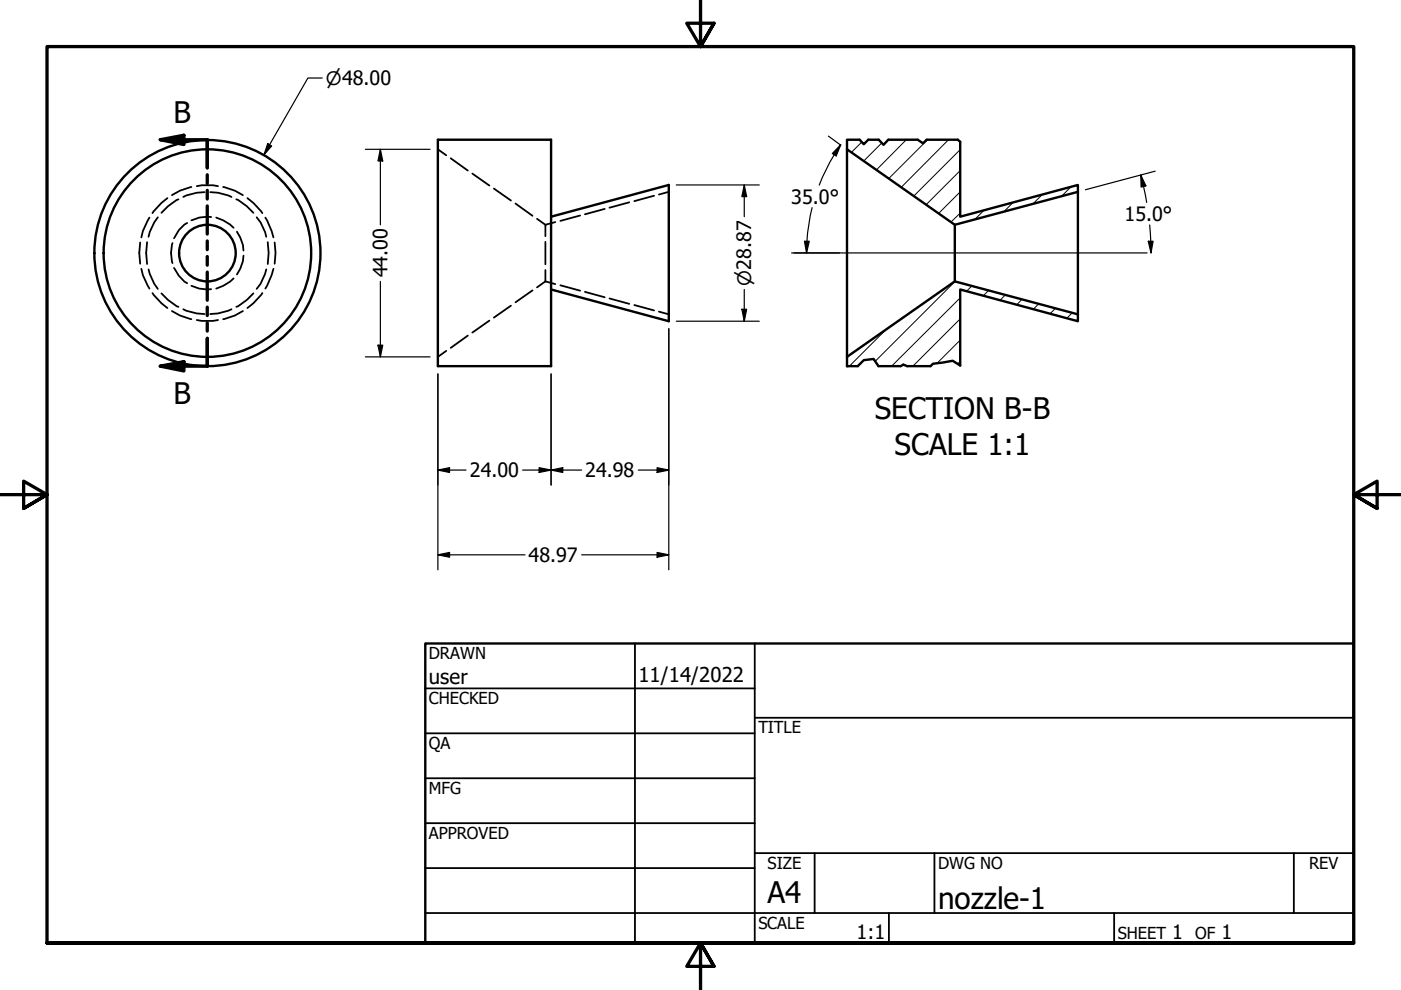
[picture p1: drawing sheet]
<svg xmlns="http://www.w3.org/2000/svg" width="297mm" height="210mm" viewBox="0 0 297 210" stroke-linecap="round" stroke-linejoin="round" font-family="sans-serif">
<!-- layer: Hatch (ANSI) -->
<g fill="none" stroke="#000" stroke-width=".21">
<path d="M182.7 30.1l-2.2 2.2M186.9 30.3l-3.8 3.8M192.2 29.6l-6.4 6.4M196.7 29.6l-8.3 8.3M201.1 29.6l-10 10.1M203.6 36.2l-7.3 7.2M203.6 31.7l-9.9 9.9M227.1 39.6l-2 2M202.5 59.7l-17 16.9M203.6 45.2l-2 1.9M203.6 40.7l-4.6 4.5M208.7 44.5l-2 2"/>
<path d="M214.8 42.9l-1.9 2M221 41.2l-2 2M187.9 69.8l-7.8 7.8M203.6 76.6l-.6 .6M203.6 72.1l-4.9 4.9M203.6 67.6l-10.1 10M203.6 63.2l-14.6 14.4M206.1 60.6l-1.2 1.2M209.6 61.6l-1.1 1.1M213.2 62.5l-1.2 1.2M216.7 63.5l-1.1 1.1M220.2 64.4l-1.1 1.2"/>
<path d="M223.8 65.4l-1.2 1.1M227.3 66.3l-1.1 1.2"/>
</g>
<!-- layer: Hidden (ANSI) -->
<g fill="none" stroke="#000" stroke-width=".38">
<path d="M40.6 39.7l-2.4 .7-1.8 1M41.7 39.5l1.1-.2h2.3l1.1 .2M47.3 39.7l2.5 .7 1.7 1M92.8 31.7l1.8 1.2M95.6 33.6l3.6 2.6M100.1 36.8l3.7 2.5M104.7 40l3.6 2.5M29.7 51.4l-.2 2.2 .2 2.3M30 57l.3 1.3 1.4 2.9M31.2 51.3a14.2 14.2 0 0 0 0 4.7M31.5 57.1l.2 1 1 2.1 .8 1M31.7 46.1l-1.4 2.9-.3 1.3"/>
<path d="M33.5 46.1l-.8 1.1-1 2-.2 1M35.5 42l-1.3 1-1.9 2.2M36.6 51.5a7.3 7.3 0 0 0 0 4.3M36.9 56.8a7.5 7.5 0 0 0 2.8 3.2M37.8 42.3l-2.2 1.4-1.4 1.4M39.7 47.3a6.7 6.7 0 0 0-2.8 3.2M43.4 40.7l-1.7 .2-2.2 .5-.6 .4M44.6 40.7l1.6 .2 2.9 .9M44.8 46a7.6 7.6 0 0 0-4.2 .7M45.8 46.1l1.5 .6 1.5 .9 .7 .7M49.5 59l-.7 .7-1.5 .9-1.5 .6M50.1 42.3l2.2 1.4 1.4 1.4"/>
<path d="M50.2 49.1l.7 1.2 .6 1.6 .1 1.2M51.6 54.2l-.1 1.2-.6 1.6-.7 1.2M52.5 42l1.2 1 1.9 2.2M54.4 46.1l.8 1.1 1 2 .3 1M56.3 46.1l1.3 2.9 .4 1.3M56.5 57.1l-.3 1-1 2.1-.8 1M56.8 51.3a14.2 14.2 0 0 1 0 4.7M58 57l-.4 1.3-1.3 2.9M58.2 51.4l.2 2.2-.2 2.3M109.3 43.2l3.6 2.6M113.9 46.4l1.7 1.3M115.6 51.3v4.7"/>
<path d="M115.6 57.2v2.5M115.6 59.7l2.1 .5M115.6 59.7l-1.7 1.2M117.7 47.1l-2.1 .6v2.4M123 45.7l-4.2 1.1M128.2 44.3l-4.2 1.1M133.4 42.9l-4.2 1.1M138.7 41.5l-4.2 1.1M141.8 40.7l-2.1 .5M32.3 62.1l1.9 2.2 1.3 1M34.2 62.2l1.4 1.4 2.2 1.5M36.4 65.9l1.8 1 2.4 .8"/>
<path d="M38.9 65.6l.6 .3 2.2 .6 1.7 .1M40.6 60.6a7.6 7.6 0 0 0 4.2 .7M41.7 67.9l1.1 .1h2.3l1.1-.1M49.1 65.6l-2.9 .9-1.6 .1M51.5 65.9l-1.7 1-2.5 .8M53.7 62.2l-1.4 1.4-2.2 1.5M55.6 62.1l-1.9 2.2-1.2 1M94.6 74.4l-1.8 1.3M99.2 71.2l-3.6 2.6M103.8 68l-3.7 2.5M108.3 64.8l-3.6 2.5M112.9 61.6l-3.6 2.5"/>
<path d="M118.8 60.5l4.2 1.1M124 61.9l4.2 1.1M129.2 63.3l4.2 1.1M134.5 64.7l4.2 1.1M139.7 66.1l2.1 .5"/>
</g>
<!-- layer: Visible (ANSI) -->
<g fill="none" stroke="#000" stroke-width=".51">
<path d="M92.8 29.6h24v48h-24zM179.6 31.7v44M182.2 29.6h-2.6v2.1l22.8 16 26.1-7v-1.5l-24.9 6.7v-15.8M184.1 29.6h2.2M188.3 29.6h6.3M196.5 29.6h6.6M116.8 45.9l25-6.7v28.9l-25-6.7M202.4 47.7v12M228.5 40.7v25.9M186.2 77.6h4.7M192.3 77.6h5M203.6 77.5v-16.1l24.9 6.7v-1.5l-26.1-6.9-22.8 16v1.9h2.3"/>
<circle cx="44" cy="53.7" r="6"/>
<circle cx="44" cy="53.7" r="22"/>
<circle cx="44" cy="53.7" r="24"/>
</g>
<!-- layer: Break Line (ANSI) -->
<path d="M182.2 29.6l.9 1 1-1M186.3 29.6l1 1.1 1-1.1M194.6 29.6l1.1 .8 .8-.8M203.1 29.6l.5 .5M181.9 77.6l1.2-1.2 2.1-.3 1 1.5M190.9 77.6l.6-.3 .8 .3M203.6 77.5l-1.6-1-4.2 .6-.5 .5" fill="none" stroke="#000" stroke-width=".51"/>
<circle cx="179.6" cy="77.6" r=".25" fill="#000"/>
<!-- layer: Section Line (ANSI) -->
<path d="M34 29.6l5-.9v1.9zM34 29.6h9.9v6M43.9 37.1v1.8M43.9 40.4v1.8M43.9 43.7v5.9M43.9 51.1v1.8M43.9 54.4v1.8M43.9 57.7v6M34 77.6l5-.9v1.9zM43.9 65.1v1.8M43.9 68.4v1.8M43.9 71.7v5.9h-9.9" fill="none" stroke="#000" stroke-width=".7"/>
<g fill="#000">
<path d="M34 29.6l5-.9v1.9z" fill-rule="evenodd"/>
<path d="M34 77.6l5-.9v1.9z" fill-rule="evenodd"/>
</g>
<!-- layer: Border (ANSI) -->
<path d="M148.5 -.1v10l-2.9-5h5.8l-2.9 5 2.9-5M0 104.9h10l-5-2.9v5.8l5-2.9-5 2.9M297 104.9h-10l5-2.9v5.8l-5-2.9 5 2.9M10 199.9v-190h277v190h-277h277M151.4 204.9l-2.9-5 2.9 5h-5.8l2.9-5v10" fill="none" stroke="#000" stroke-width=".7"/>
<!-- layer: Title (ANSI) -->
<g fill="none" stroke="#000" stroke-width=".38">
<path d="M134.6 136.4v63.5M160 136.4v63.5M90.2 146h69.8M90.2 155.5h69.8M160 152.2h127M90.2 165h69.8M90.2 174.5h69.8M90.2 193.6h196.8M90.2 184.1h69.8M160 180.9h127M172.7 180.9v12.7M188.5 193.6v6.3"/>
<path d="M198.1 180.9v12.7M236.2 193.6v6.3M274.3 180.9v12.7"/>
</g>
<path d="M90.2 136.4h196.8v63.5h-196.8z" fill="none" stroke="#000" stroke-width=".51"/>
<!-- layer: Sketch Geometry (ANSI) -->
<path d="M168.3 53.6h74.9" fill="none" stroke="#000" stroke-width=".25"/>
<!-- layer: Dimension (ANSI) -->
<g fill="none" stroke="#000" stroke-width=".25">
<path d="M68.3 16.5h-3l-9.4 16.4M56.8 30.5l.8 .5-1.7 1.9zM77.5 31.7h13.7M80.6 31.7l.6 2.4h-1.1zM80.6 31.7v16M143.4 39.2h17.6M157.8 39.2l.5 2.5h-1zM157.8 39.2v6.7M175.6 28.9l2.6 1.9M176.9 32.8l-1.9 3.5-1.3 3M178.2 30.7l-.9 2.4-.8-.6zM178.2 30.7l-1.4 2.1"/>
<path d="M241.9 37.1l1.1 2.3-1.1 .3zM241.9 37.1l1.2 5.8M244.9 36.3l-14.8 3.9M80.6 59.7v16M167.8 53.6h10.2M170.6 51.2h1l-.6 2.4zM171.1 51.2l-.1 2.4M172.2 44l-.8 4-.3 3.2M243.5 51.2h1l-.5 2.4zM243.8 47.7l.2 5.9M77.5 75.7h13.7M80.1 73.2h1.1l-.6 2.5z"/>
<path d="M92.8 79.3v41.5M116.8 79.3v23.5M141.8 69.7v51.1M143.4 68.1h17.6M157.3 65.6h1l-.5 2.5zM157.8 61.4v6.7M92.8 99.7l2.5-.5v1zM92.8 99.7h6M110.8 99.7h12.5M114.3 99.2l2.5 .5-2.5 .5zM116.8 99.7l2.5-.5v1zM135.3 99.7h6.5"/>
<path d="M139.3 99.2l2.5 .5-2.5 .5zM92.8 117.6l2.5-.5v1zM92.8 117.6h18.5M123.3 117.6h18.5M139.3 117.1l2.5 .5-2.5 .5z"/>
</g>
<g fill="#000">
<path d="M56.8 30.5l.8 .5-1.7 1.9z" fill-rule="evenodd"/>
<path d="M80.6 31.7l.6 2.4h-1.1z" fill-rule="evenodd"/>
<path d="M178.2 30.7l-.9 2.4-.8-.6z" fill-rule="evenodd"/>
<path d="M241.9 37.1l1.1 2.3-1.1 .3z" fill-rule="evenodd"/>
<path d="M157.8 39.2l.5 2.5h-1z" fill-rule="evenodd"/>
<path d="M170.6 51.2h1l-.6 2.4z" fill-rule="evenodd"/>
<path d="M243.5 51.2h1l-.5 2.4z" fill-rule="evenodd"/>
<path d="M80.1 73.2h1.1l-.6 2.5z" fill-rule="evenodd"/>
<path d="M157.3 65.6h1l-.5 2.5z" fill-rule="evenodd"/>
<path d="M92.8 99.7l2.5-.5v1z" fill-rule="evenodd"/>
<path d="M116.8 99.7l2.5-.5v1z" fill-rule="evenodd"/>
<path d="M92.8 117.6l2.5-.5v1z" fill-rule="evenodd"/>
<path d="M114.3 99.2l2.5 .5-2.5 .5z" fill-rule="evenodd"/>
<path d="M139.3 117.1l2.5 .5-2.5 .5z" fill-rule="evenodd"/>
<path d="M139.3 99.2l2.5 .5-2.5 .5z" fill-rule="evenodd"/>
</g>
<g font-size="6.3">
<text x="36.8" y="26.1">B</text>
<text x="36.8" y="85.8">B</text>
<text x="185.5" y="88.8">SECTION B-B</text>
<text x="189.7" y="96.4">SCALE 1:1</text>
<text x="162.8" y="191.4">A4</text>
<text x="198.9" y="192.7">nozzle-1</text>
</g>
<g font-size="4.3">
<text x="90.9" y="145.1">user</text>
<text x="135.4" y="144.5">11/14/2022</text>
</g>
<g font-size="4.2">
<text x="167.8" y="43.2">35.0°</text>
<text x="238.4" y="46.8">15.0°</text>
<text x="82.2" y="58.8" transform="rotate(-90 82.2 58.8)">44.00</text>
<text x="99.6" y="101.2">24.00</text>
<text x="124.1" y="101.2">24.98</text>
<text x="112.1" y="119.2">48.97</text>
<text x="181.6" y="199.2">1:1</text>
<text x="248.5" y="199.1">1</text>
<text x="259" y="199.1">1</text>
</g>
<g font-size="3.9">
<text x="69.1" y="18">⌀48.00</text>
<text x="159.3" y="60.6" transform="rotate(-90 159.3 60.6)">⌀28.87</text>
</g>
<g font-size="3.5">
<text x="90.9" y="139.7">DRAWN</text>
<text x="90.9" y="149.3">CHECKED</text>
<text x="160.8" y="155.5">TITLE</text>
<text x="90.9" y="158.8">QA</text>
<text x="90.9" y="168.3">MFG</text>
<text x="90.9" y="177.8">APPROVED</text>
<text x="162.8" y="184.2">SIZE</text>
<text x="198.9" y="184.2">DWG NO</text>
<text x="277.6" y="184.2">REV</text>
<text x="160.8" y="196.9">SCALE</text>
<text x="237" y="199.1">SHEET</text>
<text x="253.4" y="199.1">OF</text>
</g>
</svg>
